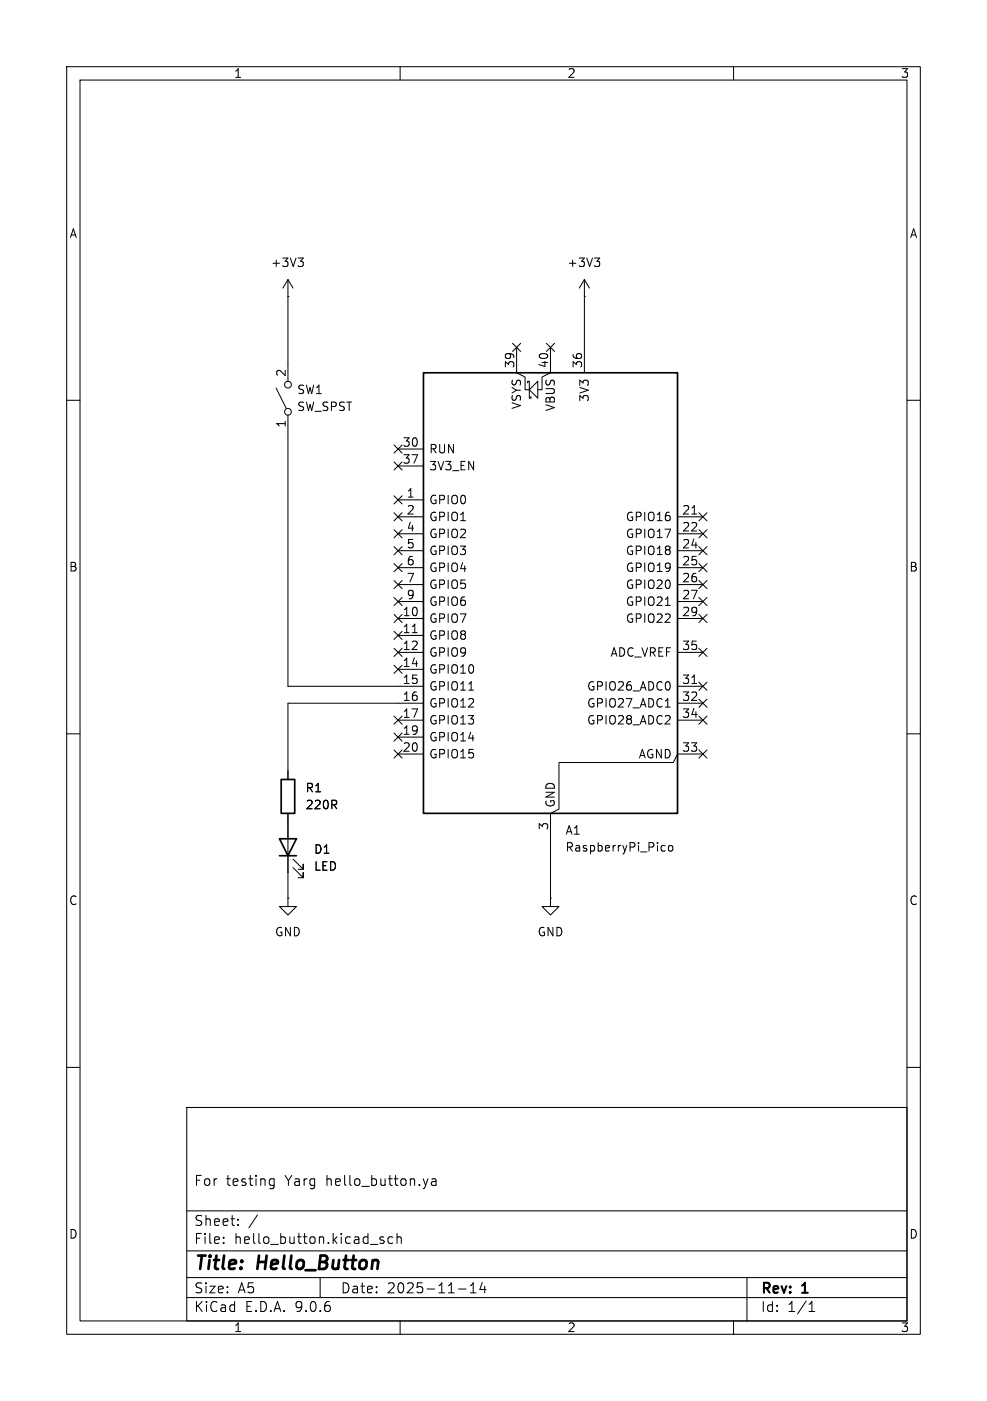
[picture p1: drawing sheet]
<svg xmlns="http://www.w3.org/2000/svg" width="148mm" height="210mm" viewBox="0 0 148 210" stroke-linecap="round" stroke-linejoin="round" font-family="sans-serif">
<g fill="none" stroke="#000" stroke-width=".15">
<path d="M10 10h128v190h-128zM12 12h124v186h-124zM60 10v2M110 10v2M44.7 38.7h.8l-.4 .5M45.2 39.2l.3 .2v.3l-.3 .2M89.1 38.7h.8l-.4 .5M89.7 39.2l.2 .2v.3l-.2 .2M41.4 58.2l1.5 3M43.2 44.5h.1M43.2 41.9l-.8 1.3M43.2 41.9l.7 1.3"/>
<path d="M43.2 41.9v15.3M76.9 51.5l1.2 1.2M77.5 52.1v3.8l1.2 .6v1.9h.7M78.1 51.5l-1.2 1.2M79.1 57.4v-.2h.3v2.5h.2v-.3M80.6 57.2v2.5l-1.2-1.3zM81.9 51.5l1.3 1.2M82.5 52.1v3.8l-1.2 .6v1.9h-.7M83.2 51.5l-1.3 1.2M87.6 44.5h.1M87.6 41.9l-.7 1.3M87.6 41.9l.8 1.3"/>
<path d="M87.6 41.9v14M10 60h2M43.2 62.2v40.7h20.3M59.1 76.9l1.2 1.2M59.1 66.7l1.2 1.2M59.1 69.2l1.2 1.3M59.1 74.3l1.2 1.2M59.1 79.4l1.2 1.2M59.7 67.3h3.8M59.7 69.9h3.8M59.7 74.9h3.8M59.7 77.5h3.8"/>
<path d="M60.3 76.9l-1.2 1.2M60.3 66.7l-1.2 1.2M60.3 69.2l-1.2 1.3M60.3 74.3l-1.2 1.2M60.3 79.4l-1.2 1.2M101.6 77.5h3.8M103.7 77.1h.8M104.8 76.9l1.2 1.2M104.8 79.4l1.2 1.2M106 76.9l-1.2 1.2M106 79.4l-1.2 1.2M136 60h2"/>
<path d="M59.1 84.5l1.2 1.2M59.1 99.7l1.2 1.2M59.1 97.2l1.2 1.2M59.1 81.9l1.2 1.3M59.1 89.6l1.2 1.2M59.1 92.1l1.2 1.2M59.1 87l1.2 1.2M59.1 94.6l1.2 1.3M59.7 80h3.8M59.7 82.6h3.8M59.7 85.1h3.8M59.7 87.6h3.8"/>
<path d="M59.7 90.2h3.8M59.7 92.7h3.8M59.7 95.3h3.8M59.7 97.8h3.8M60.3 84.5l-1.2 1.2M60.3 99.7l-1.2 1.2M60.3 97.2l-1.2 1.2M60.3 81.9l-1.2 1.3M60.3 89.6l-1.2 1.2M60.3 92.1l-1.2 1.2M60.3 87l-1.2 1.2M60.3 94.6l-1.2 1.3"/>
<path d="M61.8 94.8h.8M99.8 90.7h.7M101.6 80h3.8M101.6 82.6h3.8M101.6 85.1h3.8M101.6 87.6h3.8M101.6 90.2h3.8M101.6 92.7h3.8M101.6 97.8h3.8M104.8 87l1.2 1.2M104.8 81.9l1.2 1.3M104.8 84.5l1.2 1.2"/>
<path d="M104.8 92.1l1.2 1.2M104.8 89.6l1.2 1.2M104.8 97.2l1.2 1.2M106 87l-1.2 1.2M106 81.9l-1.2 1.3M106 84.5l-1.2 1.2M106 92.1l-1.2 1.2M106 89.6l-1.2 1.2M106 97.2l-1.2 1.2M10 110h2M59.1 112.4l1.2 1.2M59.1 107.3l1.2 1.3"/>
<path d="M59.1 109.9l1.2 1.2M59.7 100.3h3.8M59.7 108h3.8M59.7 110.5h3.8M59.7 113h3.8M60.3 112.4l-1.2 1.2M60.3 107.3l-1.2 1.3M60.3 109.9l-1.2 1.2M63.5 105.4h-20.3v11.4M70.3 103.4h.7M99.8 106h.7M101.6 102.9h3.8"/>
<path d="M101.6 105.4h3.8M101.6 108h3.8M103.7 102.5h.8M104.8 107.3l1.2 1.3M104.8 112.4l1.2 1.2M104.8 104.8l1.2 1.2M104.8 102.3l1.2 1.2M105.4 113h-3.8l-.6 1.3h-17.2v7l-1.3 .6v12.7M106 112.4l-1.2 1.2M106 107.3l-1.2 1.3M106 104.8l-1.2 1.2M106 102.3l-1.2 1.2"/>
<path d="M136 110h2M43.2 134.6v1.3h1.2l-1.2 1.3-1.3-1.3h1.3M43.2 134.6h.1M43.2 121.9v12.7M43.9 130l1.6 1.6v-.8v.8h-.8M43.9 128.8l1.6 1.5v-.8v.8h-.8M82.5 134.6v1.3h1.3l-1.3 1.3-1.2-1.3h1.2M82.5 134.6h.1M99.4 126.7l.3 .1M99.7 127.5l-.3 .1M100.3 126.8l.3-.1 .3 .3v.3l-.3 .3-.3-.1-.1-.2v-.3zM10 160h2"/>
<path d="M28 166h108v32h-108zM40.5 177.6h.6M40.5 176.8h.6M41.1 176.7v1.2a.41 .41 0 0 1-.5 .3M64.2 176.7l-.4 1M64.7 176.8h.6l.1 .9M65.4 177.1h-.5a.29 .29 0 0 0-.2 .3 .29 .29 0 0 0 .2 .3l.5-.1M136 160h2M28 194.5h108M28 191.5h108M28 187.5h108M28 181.5h108"/>
<path d="M33.5 186.3v.1M33.5 185.5v.1M35.7 183.6v.1M35.7 182.8v.1M38.6 182.1l-1.3 2M48 191.5v3M57.5 185.5l-.3-.1-.2 .2v.2l.5 .2v.3h-.5M58.9 185.5l-.4-.1-.3 .3v.4l.1 .2h.6M59.5 185.5a.37 .37 0 0 1 .7 .1v.8M59.5 184.9v1.5M60 198v2M68.7 193.2h1.2"/>
<path d="M70.5 193.8h.9M70.5 192.7l.5-.4v1.5M72.3 192.2l-.3 1.1h.9M72.7 192.8v1M110 198v2M112 191.5v6.5M121.3 196.6h.9M121.3 195.5l.4-.4v1.5"/>
<circle cx="43.2" cy="57.7" r=".51"/>
<circle cx="43.2" cy="61.7" r=".51"/>
</g>
<path d="M63.5 55.9h38.1v66h-38.1zM42.2 116.8h2v5.1h-2zM41.9 125.7h2.5l-1.2 2.6zM41.9 128.3h2.5" fill="none" stroke="#000" stroke-width=".25"/>
<g font-size="2.8">
<text x="29" y="190.9">Title:</text>
<text x="38.7" y="190.9">Hello_Button</text>
</g>
<g font-size="2.1">
<text x="29" y="178">For</text>
<text x="33.9" y="178">testing</text>
<text x="42.8" y="178">Yarg</text>
<text x="49" y="178">hello_button.ya</text>
<text x="29" y="184">Sheet:</text>
<text x="29" y="186.7">File:</text>
<text x="35.1" y="186.7">hello_button.kicad_sch</text>
<text x="29" y="196.9">KiCad</text>
<text x="29" y="194.1">Size:</text>
<text x="35.7" y="194.1">A5</text>
<text x="36.7" y="196.9">E.D.A.</text>
<text x="44.3" y="196.9">9.0.6</text>
<text x="51" y="194.1">Date:</text>
<text x="58" y="194.1">2025-11-14</text>
<text x="114" y="194.3">Rev:</text>
<text x="114" y="196.9">Id:</text>
<text x="118.1" y="196.9">1/1</text>
<text x="120.4" y="194.3">1</text>
</g>
<g font-size="1.8">
<text x="35" y="11.9">1</text>
<text x="85" y="11.9">2</text>
<text x="135" y="11.9">3</text>
<text x="10.3" y="35.9">A</text>
<text x="136.3" y="35.9">A</text>
<text x="40.5" y="40.2">+3V3</text>
<text x="85" y="40.2">+3V3</text>
<text x="42.9" y="56.6" transform="rotate(-90 42.9 56.6)">2</text>
<text x="44.5" y="59.3">SW1</text>
<text x="77.2" y="55.3" transform="rotate(-90 77.2 55.3)">39</text>
<text x="82.3" y="55.3" transform="rotate(-90 82.3 55.3)">40</text>
<text x="87.4" y="55.3" transform="rotate(-90 87.4 55.3)">36</text>
<text x="42.9" y="64.2" transform="rotate(-90 42.9 64.2)">1</text>
<text x="44.5" y="61.8">SW_SPST</text>
<text x="78.3" y="61.4" transform="rotate(-90 78.3 61.4)">VSYS</text>
<text x="83.4" y="61.7" transform="rotate(-90 83.4 61.7)">VBUS</text>
<text x="88.5" y="60.4" transform="rotate(-90 88.5 60.4)">3V3</text>
<text x="60.3" y="67.1">30</text>
<text x="60.3" y="69.6">37</text>
<text x="64.3" y="68.2">RUN</text>
<text x="64.3" y="70.7">3V3_EN</text>
<text x="60.9" y="74.7">1</text>
<text x="60.9" y="77.2">2</text>
<text x="64.3" y="75.8">GPIO0</text>
<text x="102.2" y="77.2">21</text>
<text x="60.9" y="79.8">4</text>
<text x="60.9" y="82.3">5</text>
<text x="64.3" y="78.3">GPIO1</text>
<text x="64.3" y="80.9">GPIO2</text>
<text x="64.3" y="83.4">GPIO3</text>
<text x="93.7" y="78.3">GPIO16</text>
<text x="93.7" y="80.9">GPIO17</text>
<text x="93.7" y="83.4">GPIO18</text>
<text x="102.2" y="79.8">22</text>
<text x="102.2" y="82.3">24</text>
<text x="10.3" y="85.9">B</text>
<text x="60.9" y="84.8">6</text>
<text x="60.9" y="87.4">7</text>
<text x="60.9" y="89.9">9</text>
<text x="64.3" y="86">GPIO4</text>
<text x="64.3" y="88.5">GPIO5</text>
<text x="93.7" y="86">GPIO19</text>
<text x="93.7" y="88.5">GPIO20</text>
<text x="102.2" y="84.8">25</text>
<text x="102.2" y="87.4">26</text>
<text x="102.2" y="89.9">27</text>
<text x="136.3" y="85.9">B</text>
<text x="60.3" y="92.5">10</text>
<text x="60.3" y="95">11</text>
<text x="64.3" y="91">GPIO6</text>
<text x="64.3" y="93.6">GPIO7</text>
<text x="93.7" y="91">GPIO21</text>
<text x="93.7" y="93.6">GPIO22</text>
<text x="102.2" y="92.5">29</text>
<text x="60.3" y="97.5">12</text>
<text x="60.3" y="100.1">14</text>
<text x="64.3" y="96.1">GPIO8</text>
<text x="64.3" y="98.7">GPIO9</text>
<text x="64.3" y="101.2">GPIO10</text>
<text x="91.4" y="98.7">ADC_VREF</text>
<text x="102.2" y="97.5">35</text>
<text x="60.3" y="102.6">15</text>
<text x="60.3" y="105.2">16</text>
<text x="60.3" y="107.7">17</text>
<text x="64.3" y="103.7">GPIO11</text>
<text x="64.3" y="106.3">GPIO12</text>
<text x="87.9" y="103.7">GPIO26_ADC0</text>
<text x="87.9" y="106.3">GPIO27_ADC1</text>
<text x="102.2" y="102.6">31</text>
<text x="102.2" y="105.2">32</text>
<text x="102.2" y="107.7">34</text>
<text x="60.3" y="110.2">19</text>
<text x="60.3" y="112.8">20</text>
<text x="64.3" y="108.8">GPIO13</text>
<text x="64.3" y="111.4">GPIO14</text>
<text x="64.3" y="113.9">GPIO15</text>
<text x="87.9" y="108.8">GPIO28_ADC2</text>
<text x="95.7" y="113.9">AGND</text>
<text x="102.2" y="112.8">33</text>
<text x="45.7" y="119">R1</text>
<text x="45.7" y="121.5">220R</text>
<text x="82.3" y="124.5" transform="rotate(-90 82.3 124.5)">3</text>
<text x="83.4" y="121.2" transform="rotate(-90 83.4 121.2)">GND</text>
<text x="84.7" y="125.3">A1</text>
<text x="47" y="128.2">D1</text>
<text x="47" y="130.7">LED</text>
<text x="84.7" y="127.9">RaspberryPi_Pico</text>
<text x="10.3" y="135.9">C</text>
<text x="136.3" y="135.9">C</text>
<text x="41.1" y="140.6">GND</text>
<text x="80.5" y="140.6">GND</text>
<text x="10.3" y="185.9">D</text>
<text x="136.3" y="185.9">D</text>
<text x="35" y="199.9">1</text>
<text x="85" y="199.9">2</text>
<text x="135" y="199.9">3</text>
</g>
</svg>
